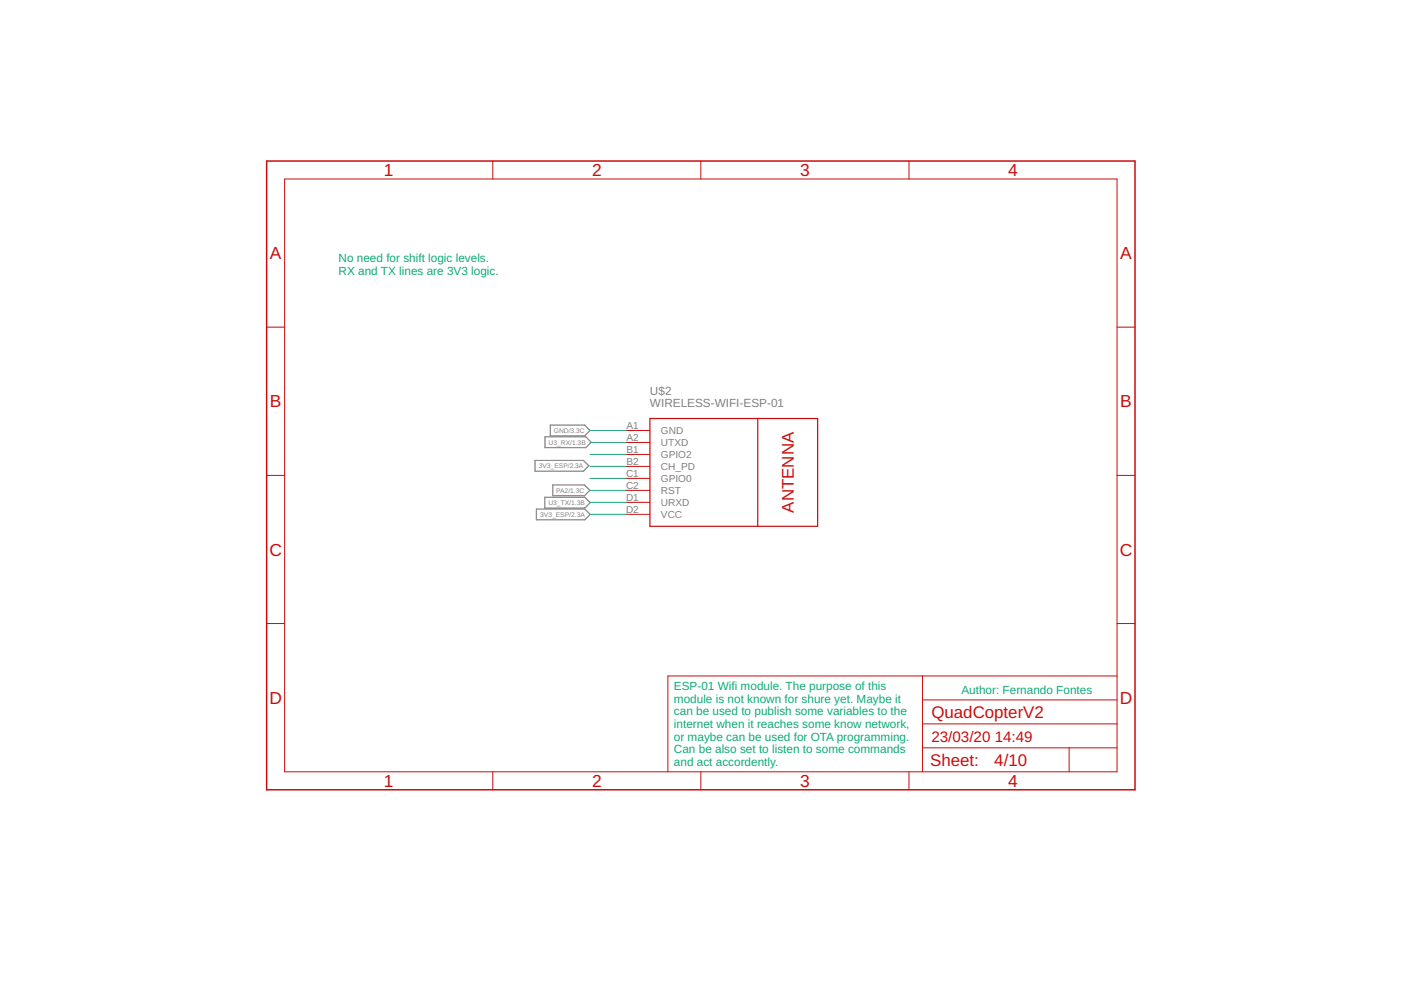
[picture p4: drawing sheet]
<svg xmlns="http://www.w3.org/2000/svg" width="297mm" height="210mm" viewBox="0 0 297 210" stroke-linecap="round" stroke-linejoin="round" font-family="sans-serif">
<path d="M113.4 97.6h10.3l1.1 1.2-1.1 1.1h-10.3zM115.5 92.6h8.7l1.1 1.2-1.1 1.1h-8.7zM116.7 90.1h7.3l1.1 1.2-1.1 1.1h-7.3zM113.7 107.9h10.3l1.1 1.2-1.1 1.1h-10.3zM115.5 105.4h8.5l1.1 1.2-1.1 1.1h-8.5zM117.2 102.8h6.7l1.2 1.2-1.2 1.1h-6.7z" fill="none" stroke="#808080" stroke-width=".25"/>
<g fill="none" stroke="#c90d0c" stroke-width=".21">
<path d="M60.3 38h176.5v125.6h-176.5zM104.5 34.1v3.9M148.6 34.1v3.9M192.7 34.1v3.9M56.5 69.4h3.8M236.8 69.4h3.8M132.7 91.3h5.1M132.7 93.8h5.1M132.7 96.4h5.1M132.7 98.9h5.1M56.5 100.8h3.8M132.7 101.4h5.1"/>
<path d="M132.7 104h5.1M132.7 106.5h5.1M132.7 109.1h5.1M236.8 100.8h3.8M56.5 132.2h3.8M236.8 132.2h3.8M195.6 158.6h41.2M195.6 143.3v20.3M195.6 153.5h41.2M195.6 148.4h41.2M226.7 158.6v5M236.8 143.3h-95.2v20.3"/>
<path d="M104.5 163.6v3.8M148.6 163.6v3.8M192.7 163.6v3.8"/>
</g>
<path d="M137.8 88.7h35.6v22.9h-35.6zM160.7 88.7v22.9" fill="none" stroke="#c90d0c" stroke-width=".25"/>
<path d="M56.5 34.1h184.1v133.3h-184.1z" fill="none" stroke="#c90d0c" stroke-width=".32"/>
<path d="M125.1 98.9h7.6M125.1 93.8h7.6M125.1 96.4h7.6M125.1 91.3h7.6M125.1 109.1h7.6M125.1 101.4h7.6M125.1 104h7.6M125.1 106.5h7.6" fill="none" stroke="#0dab76" stroke-width=".21"/>
<g font-size="3.7" fill="#c90d0c">
<text x="81.4" y="37.3">1</text>
<text x="125.5" y="37.3">2</text>
<text x="169.6" y="37.3">3</text>
<text x="213.8" y="37.3">4</text>
<text x="57.2" y="55">A</text>
<text x="237.5" y="55">A</text>
<text x="57.2" y="86.4">B</text>
<text x="237.5" y="86.4">B</text>
<text x="57.1" y="117.8">C</text>
<text x="237.4" y="117.8">C</text>
<text x="57.1" y="149.2">D</text>
<text x="237.4" y="149.2">D</text>
<text x="81.4" y="166.8">1</text>
<text x="125.5" y="166.8">2</text>
<text x="169.6" y="166.8">3</text>
<text x="213.8" y="166.8">4</text>
</g>
<g font-size="3.6" fill="#c90d0c">
<text x="168.3" y="108.7" transform="rotate(-90 168.3 108.7)">ANTENNA</text>
<text x="197.5" y="152.2">QuadCopterV2</text>
<text x="197.2" y="162.5">Sheet:</text>
<text x="210.8" y="162.4">4/10</text>
</g>
<g font-size="3.2" fill="#c90d0c">
<text x="197.5" y="157.3">23/03/20</text>
<text x="210.9" y="157.3">14:49</text>
</g>
<g font-size="2.5" fill="#0dab76">
<text x="71.8" y="55.6">No need for shift logic levels.</text>
<text x="71.8" y="58.3">RX and TX lines are 3V3 logic.</text>
<text x="142.9" y="146.4">ESP-01 Wifi module. The purpose of this</text>
<text x="142.9" y="149">module is not known for shure yet. Maybe it</text>
<text x="203.8" y="147.1">Author: Fernando Fontes</text>
<text x="142.9" y="151.7">can be used to publish some variables to the</text>
<text x="142.9" y="154.4">internet when it reaches some know network,</text>
<text x="142.9" y="157">or maybe can be used for OTA programming.</text>
<text x="142.9" y="159.7">Can be also set to listen to some commands</text>
<text x="142.9" y="162.4">and act accordently.</text>
</g>
<g font-size="2.5" fill="#808080">
<text x="137.8" y="83.7">U$2</text>
<text x="137.8" y="86.2">WIRELESS-WIFI-ESP-01</text>
</g>
<g font-size="2.1" fill="#808080">
<text x="132.8" y="90.9">A1</text>
<text x="132.8" y="93.5">A2</text>
<text x="132.8" y="96">B1</text>
<text x="140.1" y="92">GND</text>
<text x="140.1" y="94.6">UTXD</text>
<text x="132.7" y="101.1">C1</text>
<text x="132.8" y="98.5">B2</text>
<text x="140.1" y="97.1">GPIO2</text>
<text x="140.1" y="99.7">CH_PD</text>
<text x="132.7" y="103.6">C2</text>
<text x="132.7" y="106.2">D1</text>
<text x="140.1" y="102.2">GPIO0</text>
<text x="140.1" y="104.7">RST</text>
<text x="140.1" y="107.3">URXD</text>
<text x="132.7" y="108.7">D2</text>
<text x="140.1" y="109.8">VCC</text>
</g>
<g font-size="1.4" fill="#808080">
<text x="116.3" y="94.3">U3_RX/1.3B</text>
<text x="117.4" y="91.8">GND/3.3C</text>
<text x="114.2" y="99.3">3V3_ESP/2.3A</text>
<text x="116.3" y="107.1">U3_TX/1.3B</text>
<text x="117.9" y="104.5">PA2/1.3C</text>
<text x="114.5" y="109.6">3V3_ESP/2.3A</text>
</g>
</svg>
